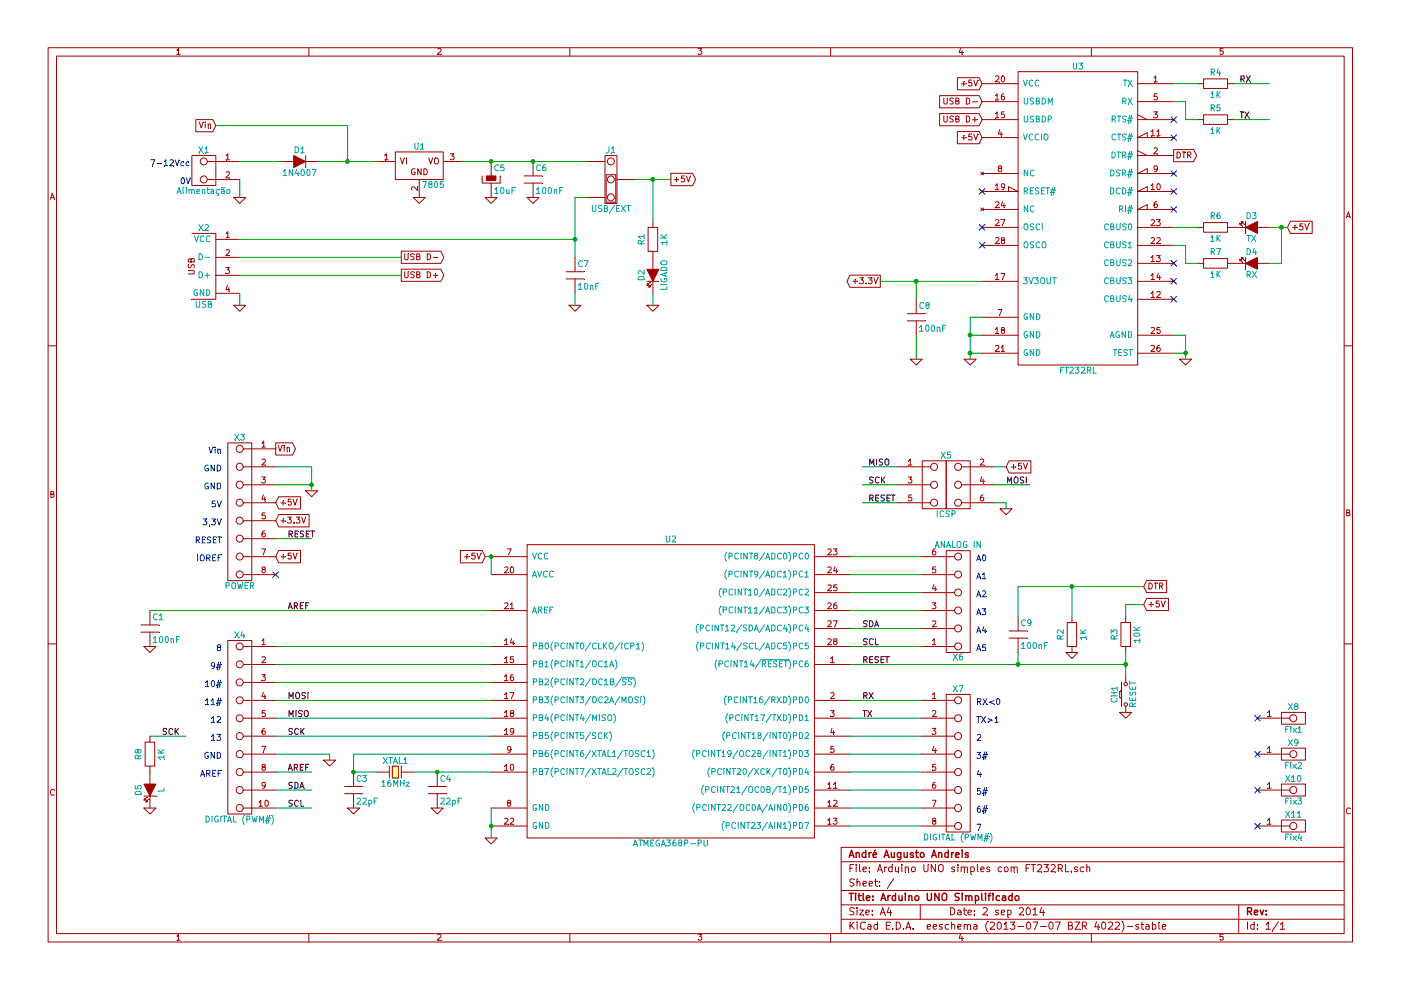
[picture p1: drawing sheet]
EESchema Schematic File Version 2
LIBS:aaa_acionamentos
LIBS:aaa_automacao
LIBS:aaa_componentes
LIBS:aaa_conectores
LIBS:aaa_integrados
LIBS:aaa_opticos
LIBS:aaa_power
LIBS:aaa_predial
LIBS:aaa_reguladores
LIBS:aaa_som
LIBS:power
LIBS:device
LIBS:transistors
LIBS:conn
LIBS:linear
LIBS:regul
LIBS:74xx
LIBS:cmos4000
LIBS:adc-dac
LIBS:memory
LIBS:xilinx
LIBS:special
LIBS:microcontrollers
LIBS:dsp
LIBS:microchip
LIBS:analog_switches
LIBS:motorola
LIBS:texas
LIBS:intel
LIBS:audio
LIBS:interface
LIBS:digital-audio
LIBS:philips
LIBS:display
LIBS:cypress
LIBS:siliconi
LIBS:opto
LIBS:atmel
LIBS:contrib
LIBS:valves
LIBS:Arduino UNO simples com FT232RL-cache
EELAYER 27 0
EELAYER END
$Descr A4 11693 8268
encoding utf-8
Sheet 1 1
Title "Arduino UNO Simplificado"
Date "2 sep 2014"
Rev ""
Comp "André Augusto Andreis"
Comment1 ""
Comment2 ""
Comment3 ""
Comment4 ""
$EndDescr
$Comp
L ATMEGA368P-PU U2
U 1 1
P 5600 5750
F 0 "U2" H 5600 6990 50  0000 C CNN
F 1 "ATMEGA368P-PU" H 5600 4450 50  0000 C CNN
F 2 "" H 5450 5700 30  0000 C CIN
F 3 "" H 5450 5700 60  0000 C CNN
	1    5600 5750
	1    0    0    -1  
$EndComp
$Comp
L GND #PWR01
U 1 1
P 4100 7000
F 0 "#PWR01" H 4100 7000 30  0001 C CNN
F 1 "GND" H 4100 6930 30  0001 C CNN
F 2 "" H 4100 7000 60  0000 C CNN
F 3 "" H 4100 7000 60  0000 C CNN
	1    4100 7000
	1    0    0    -1  
$EndComp
$Comp
L RESISTOR R3
U 1 1
P 9400 5300
F 0 "R3" H 9400 5390 50  0000 C CNN
F 1 "10K" H 9400 5200 50  0000 C CNN
F 2 "~" H 9400 5300 60  0000 C CNN
F 3 "~" H 9400 5300 60  0000 C CNN
	1    9400 5300
	0    -1   -1   0   
$EndComp
$Comp
L CHAVE_TACTIL CH1
U 1 1
P 9400 5800
F 0 "CH1" H 9400 5890 50  0000 C CNN
F 1 "RESET" H 9400 5735 50  0000 C CNN
F 2 "~" H 9400 5800 60  0000 C CNN
F 3 "~" H 9400 5800 60  0000 C CNN
	1    9400 5800
	0    -1   -1   0   
$EndComp
$Comp
L GND #PWR02
U 1 1
P 9400 5950
F 0 "#PWR02" H 9400 5950 30  0001 C CNN
F 1 "GND" H 9400 5880 30  0001 C CNN
F 2 "" H 9400 5950 60  0000 C CNN
F 3 "" H 9400 5950 60  0000 C CNN
	1    9400 5950
	1    0    0    -1  
$EndComp
$Comp
L USB X2
U 1 1
P 1700 2200
F 0 "X2" H 1700 2490 50  0000 C CNN
F 1 "USB" H 1700 1850 50  0000 C CNN
F 2 "~" H 1800 2400 60  0000 C CNN
F 3 "~" H 1800 2400 60  0000 C CNN
	1    1700 2200
	1    0    0    -1  
$EndComp
$Comp
L GND #PWR03
U 1 1
P 2000 2550
F 0 "#PWR03" H 2000 2550 30  0001 C CNN
F 1 "GND" H 2000 2480 30  0001 C CNN
F 2 "" H 2000 2550 60  0000 C CNN
F 3 "" H 2000 2550 60  0000 C CNN
	1    2000 2550
	1    0    0    -1  
$EndComp
$Comp
L 78XX U1
U 1 1
P 3500 1350
F 0 "U1" H 3500 1470 50  0000 C CNN
F 1 "7805" H 3520 1150 50  0000 L CNN
F 2 "~" H 3500 1350 60  0000 C CNN
F 3 "~" H 3500 1350 60  0000 C CNN
	1    3500 1350
	1    0    0    -1  
$EndComp
$Comp
L CAPACITOR_ELETROLITICO C5
U 1 1
P 4100 1500
F 0 "C5" H 4120 1590 50  0000 L CNN
F 1 "10uF" H 4120 1400 50  0000 L CNN
F 2 "~" H 4100 1500 60  0000 C CNN
F 3 "~" H 4100 1500 60  0000 C CNN
	1    4100 1500
	1    0    0    -1  
$EndComp
$Comp
L GND #PWR04
U 1 1
P 3500 1650
F 0 "#PWR04" H 3500 1650 30  0001 C CNN
F 1 "GND" H 3500 1580 30  0001 C CNN
F 2 "" H 3500 1650 60  0000 C CNN
F 3 "" H 3500 1650 60  0000 C CNN
	1    3500 1650
	1    0    0    -1  
$EndComp
$Comp
L GND #PWR05
U 1 1
P 4100 1650
F 0 "#PWR05" H 4100 1650 30  0001 C CNN
F 1 "GND" H 4100 1580 30  0001 C CNN
F 2 "" H 4100 1650 60  0000 C CNN
F 3 "" H 4100 1650 60  0000 C CNN
	1    4100 1650
	1    0    0    -1  
$EndComp
$Comp
L JUMPER_3_PINOS J1
U 1 1
P 5100 1500
F 0 "J1" H 5100 1740 50  0000 C CNN
F 1 "USB/EXT" H 5100 1250 50  0000 C CNN
F 2 "~" H 4800 1250 60  0000 C CNN
F 3 "~" H 4800 1250 60  0000 C CNN
	1    5100 1500
	-1   0    0    -1  
$EndComp
Text GLabel 5600 1500 2    50   Output ~ 0
+5V
Text GLabel 3350 2150 2    50   Output ~ 0
USB D-
Text GLabel 3350 2300 2    50   Output ~ 0
USB D+
Text GLabel 4050 4650 0    50   Input ~ 0
+5V
Text GLabel 9550 5050 2    50   Input ~ 0
+5V
$Comp
L CRISTAL XTAL1
U 1 1
P 3300 6450
F 0 "XTAL1" H 3300 6540 50  0000 C CNN
F 1 "16MHz" H 3300 6350 50  0000 C CNN
F 2 "~" V 3300 6450 60  0000 C CNN
F 3 "~" V 3300 6450 60  0000 C CNN
	1    3300 6450
	1    0    0    -1  
$EndComp
$Comp
L CAPACITOR C3
U 1 1
P 2950 6600
F 0 "C3" H 2970 6690 50  0000 L CNN
F 1 "22pF" H 2970 6500 50  0000 L CNN
F 2 "~" H 2950 6600 60  0000 C CNN
F 3 "~" H 2950 6600 60  0000 C CNN
	1    2950 6600
	1    0    0    -1  
$EndComp
$Comp
L CAPACITOR C4
U 1 1
P 3650 6600
F 0 "C4" H 3670 6690 50  0000 L CNN
F 1 "22pF" H 3670 6500 50  0000 L CNN
F 2 "~" H 3650 6600 60  0000 C CNN
F 3 "~" H 3650 6600 60  0000 C CNN
	1    3650 6600
	1    0    0    -1  
$EndComp
$Comp
L GND #PWR06
U 1 1
P 3650 6750
F 0 "#PWR06" H 3650 6750 30  0001 C CNN
F 1 "GND" H 3650 6680 30  0001 C CNN
F 2 "" H 3650 6750 60  0000 C CNN
F 3 "" H 3650 6750 60  0000 C CNN
	1    3650 6750
	1    0    0    -1  
$EndComp
$Comp
L GND #PWR07
U 1 1
P 2950 6750
F 0 "#PWR07" H 2950 6750 30  0001 C CNN
F 1 "GND" H 2950 6680 30  0001 C CNN
F 2 "" H 2950 6750 60  0000 C CNN
F 3 "" H 2950 6750 60  0000 C CNN
	1    2950 6750
	1    0    0    -1  
$EndComp
$Comp
L CAPACITOR C9
U 1 1
P 8500 5300
F 0 "C9" H 8520 5390 50  0000 L CNN
F 1 "100nF" H 8520 5200 50  0000 L CNN
F 2 "~" H 8500 5300 60  0000 C CNN
F 3 "~" H 8500 5300 60  0000 C CNN
	1    8500 5300
	1    0    0    -1  
$EndComp
Text GLabel 9550 4900 2    50   Input ~ 0
DTR
$Comp
L CONECTOR_2X X1
U 1 1
P 1700 1400
F 0 "X1" H 1700 1540 50  0000 C CNN
F 1 "Alimentação" H 1700 1200 50  0000 C CNN
F 2 "~" H 1400 1050 60  0000 C CNN
F 3 "~" H 1400 1050 60  0000 C CNN
	1    1700 1400
	-1   0    0    -1  
$EndComp
$Comp
L GND #PWR08
U 1 1
P 2750 6350
F 0 "#PWR08" H 2750 6350 30  0001 C CNN
F 1 "GND" H 2750 6280 30  0001 C CNN
F 2 "" H 2750 6350 60  0000 C CNN
F 3 "" H 2750 6350 60  0000 C CNN
	1    2750 6350
	1    0    0    -1  
$EndComp
$Comp
L CAPACITOR C1
U 1 1
P 1250 5250
F 0 "C1" H 1270 5340 50  0000 L CNN
F 1 "100nF" H 1270 5150 50  0000 L CNN
F 2 "~" H 1250 5250 60  0000 C CNN
F 3 "~" H 1250 5250 60  0000 C CNN
	1    1250 5250
	1    0    0    -1  
$EndComp
$Comp
L GND #PWR09
U 1 1
P 1250 5400
F 0 "#PWR09" H 1250 5400 30  0001 C CNN
F 1 "GND" H 1250 5330 30  0001 C CNN
F 2 "" H 1250 5400 60  0000 C CNN
F 3 "" H 1250 5400 60  0000 C CNN
	1    1250 5400
	1    0    0    -1  
$EndComp
Text Label 2400 5100 0    50   ~ 0
AREF
Text Label 2400 6750 0    50   ~ 0
SCL
Text Label 2400 6600 0    50   ~ 0
SDA
Text Label 7200 5400 0    50   ~ 0
SCL
Text Label 7200 5250 0    50   ~ 0
SDA
$Comp
L GND #PWR010
U 1 1
P 8400 4250
F 0 "#PWR010" H 8400 4250 30  0001 C CNN
F 1 "GND" H 8400 4180 30  0001 C CNN
F 2 "" H 8400 4250 60  0000 C CNN
F 3 "" H 8400 4250 60  0000 C CNN
	1    8400 4250
	1    0    0    -1  
$EndComp
Text GLabel 8400 3900 2    50   Input ~ 0
+5V
Text Label 8400 4050 0    50   ~ 0
MOSI
Text Label 7250 4050 0    50   ~ 0
SCK
Text Label 10350 700  0    50   ~ 0
RX
Text Label 7250 4200 0    50   ~ 0
RESET
Text Label 7200 5550 0    50   ~ 0
RESET
Text Label 7200 5850 0    50   ~ 0
RX
Text Label 7200 6000 0    50   ~ 0
TX
$Comp
L RESISTOR R2
U 1 1
P 8950 5300
F 0 "R2" H 8950 5390 50  0000 C CNN
F 1 "1K" H 8950 5200 50  0000 C CNN
F 2 "~" H 8950 5300 60  0000 C CNN
F 3 "~" H 8950 5300 60  0000 C CNN
	1    8950 5300
	0    -1   -1   0   
$EndComp
$Comp
L GND #PWR011
U 1 1
P 8950 5450
F 0 "#PWR011" H 8950 5450 30  0001 C CNN
F 1 "GND" H 8950 5380 30  0001 C CNN
F 2 "" H 8950 5450 60  0000 C CNN
F 3 "" H 8950 5450 60  0000 C CNN
	1    8950 5450
	1    0    0    -1  
$EndComp
NoConn ~ 2300 4800
$Comp
L GND #PWR012
U 1 1
P 2600 4100
F 0 "#PWR012" H 2600 4100 30  0001 C CNN
F 1 "GND" H 2600 4030 30  0001 C CNN
F 2 "" H 2600 4100 60  0000 C CNN
F 3 "" H 2600 4100 60  0000 C CNN
	1    2600 4100
	1    0    0    -1  
$EndComp
Text GLabel 2300 4200 2    50   Input ~ 0
+5V
Text GLabel 2300 4350 2    50   Input ~ 0
+3.3V
Text Label 2400 4500 0    50   ~ 0
RESET
Text GLabel 2300 4650 2    50   Input ~ 0
+5V
Text Label 2400 6150 0    50   ~ 0
SCK
Text Label 2400 6000 0    50   ~ 0
MISO
Text Label 2400 5850 0    50   ~ 0
MOSI
$Comp
L FT232RL U3
U 1 1
P 9000 1800
F 0 "U3" H 9000 3040 50  0000 C CNN
F 1 "FT232RL" H 9000 500 50  0000 C CNN
F 2 "~" H 8850 1750 30  0000 C CIN
F 3 "~" H 8850 1750 60  0000 C CNN
	1    9000 1800
	1    0    0    -1  
$EndComp
$Comp
L GND #PWR013
U 1 1
P 8100 3000
F 0 "#PWR013" H 8100 3000 30  0001 C CNN
F 1 "GND" H 8100 2930 30  0001 C CNN
F 2 "" H 8100 3000 60  0000 C CNN
F 3 "" H 8100 3000 60  0000 C CNN
	1    8100 3000
	1    0    0    -1  
$EndComp
$Comp
L GND #PWR014
U 1 1
P 9900 3000
F 0 "#PWR014" H 9900 3000 30  0001 C CNN
F 1 "GND" H 9900 2930 30  0001 C CNN
F 2 "" H 9900 3000 60  0000 C CNN
F 3 "" H 9900 3000 60  0000 C CNN
	1    9900 3000
	1    0    0    -1  
$EndComp
$Comp
L GND #PWR015
U 1 1
P 2000 1650
F 0 "#PWR015" H 2000 1650 30  0001 C CNN
F 1 "GND" H 2000 1580 30  0001 C CNN
F 2 "" H 2000 1650 60  0000 C CNN
F 3 "" H 2000 1650 60  0000 C CNN
	1    2000 1650
	1    0    0    -1  
$EndComp
$Comp
L DIODO D1
U 1 1
P 2500 1350
F 0 "D1" H 2500 1440 50  0000 C CNN
F 1 "1N4007" H 2500 1250 50  0000 C CNN
F 2 "~" H 2500 1350 60  0000 C CNN
F 3 "~" H 2500 1350 60  0000 C CNN
	1    2500 1350
	1    0    0    -1  
$EndComp
Text GLabel 2300 3750 2    50   Output ~ 0
Vin
$Comp
L CAPACITOR C6
U 1 1
P 4450 1500
F 0 "C6" H 4470 1590 50  0000 L CNN
F 1 "100nF" H 4470 1400 50  0000 L CNN
F 2 "~" H 4450 1500 60  0000 C CNN
F 3 "~" H 4450 1500 60  0000 C CNN
	1    4450 1500
	1    0    0    -1  
$EndComp
$Comp
L GND #PWR016
U 1 1
P 4450 1650
F 0 "#PWR016" H 4450 1650 30  0001 C CNN
F 1 "GND" H 4450 1580 30  0001 C CNN
F 2 "" H 4450 1650 60  0000 C CNN
F 3 "" H 4450 1650 60  0000 C CNN
	1    4450 1650
	1    0    0    -1  
$EndComp
$Comp
L CAPACITOR C8
U 1 1
P 7650 2650
F 0 "C8" H 7670 2740 50  0000 L CNN
F 1 "100nF" H 7670 2550 50  0000 L CNN
F 2 "~" H 7650 2650 60  0000 C CNN
F 3 "~" H 7650 2650 60  0000 C CNN
	1    7650 2650
	1    0    0    -1  
$EndComp
$Comp
L GND #PWR017
U 1 1
P 7650 3000
F 0 "#PWR017" H 7650 3000 30  0001 C CNN
F 1 "GND" H 7650 2930 30  0001 C CNN
F 2 "" H 7650 3000 60  0000 C CNN
F 3 "" H 7650 3000 60  0000 C CNN
	1    7650 3000
	1    0    0    -1  
$EndComp
Text GLabel 7350 2350 0    50   Output ~ 0
+3.3V
Text GLabel 1800 1050 0    50   Input ~ 0
Vin
Text GLabel 8200 850  0    50   Input ~ 0
USB D-
Text GLabel 8200 1000 0    50   Input ~ 0
USB D+
Wire Wire Line
	4100 6750 4100 7000
Connection ~ 4100 6900
Wire Wire Line
	9400 5450 9400 5650
Connection ~ 9400 5550
Wire Wire Line
	3350 2300 2000 2300
Wire Wire Line
	2000 2150 3350 2150
Wire Wire Line
	2000 2450 2000 2550
Wire Wire Line
	3850 1350 4900 1350
Wire Wire Line
	4900 1650 4800 1650
Wire Wire Line
	4800 1650 4800 2150
Wire Wire Line
	2650 1350 3150 1350
Connection ~ 2900 1350
Connection ~ 4100 1350
Wire Wire Line
	5300 1500 5600 1500
Wire Wire Line
	9400 5150 9400 5050
Wire Wire Line
	9400 5050 9550 5050
Wire Wire Line
	4100 4650 4100 4800
Wire Wire Line
	4050 4650 4100 4650
Connection ~ 4100 4650
Wire Wire Line
	2950 6300 4100 6300
Wire Wire Line
	2950 6300 2950 6450
Wire Wire Line
	2950 6450 3150 6450
Wire Wire Line
	3450 6450 4100 6450
Connection ~ 3650 6450
Connection ~ 2950 6450
Connection ~ 8500 5550
Wire Wire Line
	8500 4900 9550 4900
Wire Wire Line
	8500 4900 8500 5150
Wire Wire Line
	8500 5450 8500 5550
Wire Wire Line
	4100 5100 1250 5100
Wire Wire Line
	2300 6300 2750 6300
Wire Wire Line
	2750 6300 2750 6350
Wire Wire Line
	7100 4650 7700 4650
Wire Wire Line
	7100 4800 7700 4800
Wire Wire Line
	7100 4950 7700 4950
Wire Wire Line
	7100 5100 7700 5100
Wire Wire Line
	7100 5250 7700 5250
Wire Wire Line
	7100 5400 7700 5400
Wire Wire Line
	7100 5850 7700 5850
Wire Wire Line
	7100 6000 7700 6000
Wire Wire Line
	7100 6150 7700 6150
Wire Wire Line
	7100 6300 7700 6300
Wire Wire Line
	7100 6450 7700 6450
Wire Wire Line
	7100 6600 7700 6600
Wire Wire Line
	7100 6750 7700 6750
Wire Wire Line
	7100 6900 7700 6900
Wire Wire Line
	2300 5550 4100 5550
Wire Wire Line
	2300 5700 4100 5700
Wire Wire Line
	2300 5850 4100 5850
Wire Wire Line
	2300 6000 4100 6000
Wire Wire Line
	2300 6150 4100 6150
Wire Wire Line
	2300 5400 4100 5400
Wire Wire Line
	2300 6750 2600 6750
Wire Wire Line
	2300 6600 2600 6600
Wire Wire Line
	8400 3900 8300 3900
Wire Wire Line
	8300 4200 8400 4200
Wire Wire Line
	8400 4200 8400 4250
Wire Wire Line
	8300 4050 8600 4050
Wire Wire Line
	7200 4050 7500 4050
Wire Wire Line
	10300 700  10600 700 
Wire Wire Line
	7200 4200 7500 4200
Wire Wire Line
	7100 5550 9400 5550
Wire Wire Line
	8950 5150 8950 4900
Connection ~ 8950 4900
Wire Wire Line
	2300 4050 2600 4050
Wire Wire Line
	2600 3900 2600 4100
Wire Wire Line
	2300 3900 2600 3900
Connection ~ 2600 4050
Wire Wire Line
	2300 4500 2600 4500
Wire Wire Line
	2000 2000 4800 2000
Wire Wire Line
	8200 2650 8100 2650
Wire Wire Line
	8100 2650 8100 3000
Wire Wire Line
	8200 2800 8100 2800
Connection ~ 8100 2800
Wire Wire Line
	8200 2950 8100 2950
Connection ~ 8100 2950
Wire Wire Line
	9800 2800 9900 2800
Wire Wire Line
	9900 2800 9900 3000
Wire Wire Line
	9800 2950 9900 2950
Connection ~ 9900 2950
Wire Wire Line
	2000 1500 2000 1650
Wire Wire Line
	2000 1350 2350 1350
Wire Wire Line
	7350 2350 8200 2350
Wire Wire Line
	7650 2350 7650 2500
Wire Wire Line
	7650 2800 7650 3000
Connection ~ 7650 2350
Wire Wire Line
	2900 1350 2900 1050
Wire Wire Line
	2900 1050 1800 1050
$Comp
L CAPACITOR C7
U 1 1
P 4800 2300
F 0 "C7" H 4820 2390 50  0000 L CNN
F 1 "10nF" H 4820 2200 50  0000 L CNN
F 2 "~" H 4800 2300 60  0000 C CNN
F 3 "~" H 4800 2300 60  0000 C CNN
	1    4800 2300
	1    0    0    -1  
$EndComp
$Comp
L GND #PWR018
U 1 1
P 4800 2550
F 0 "#PWR018" H 4800 2550 30  0001 C CNN
F 1 "GND" H 4800 2480 30  0001 C CNN
F 2 "" H 4800 2550 60  0000 C CNN
F 3 "" H 4800 2550 60  0000 C CNN
	1    4800 2550
	1    0    0    -1  
$EndComp
Connection ~ 4800 2000
Wire Wire Line
	4800 2450 4800 2550
Text GLabel 9800 1300 2    50   Output ~ 0
DTR
Text Label 10350 1000 0    50   ~ 0
TX
Wire Wire Line
	10300 1000 10600 1000
$Comp
L RESISTOR R4
U 1 1
P 10150 700
F 0 "R4" H 10150 790 50  0000 C CNN
F 1 "1K" H 10150 600 50  0000 C CNN
F 2 "~" H 10150 700 60  0000 C CNN
F 3 "~" H 10150 700 60  0000 C CNN
	1    10150 700 
	1    0    0    -1  
$EndComp
$Comp
L RESISTOR R5
U 1 1
P 10150 1000
F 0 "R5" H 10150 1090 50  0000 C CNN
F 1 "1K" H 10150 900 50  0000 C CNN
F 2 "~" H 10150 1000 60  0000 C CNN
F 3 "~" H 10150 1000 60  0000 C CNN
	1    10150 1000
	1    0    0    -1  
$EndComp
Wire Wire Line
	9800 700  10000 700 
Wire Wire Line
	9800 850  9900 850 
Wire Wire Line
	9900 850  9900 1000
Wire Wire Line
	9900 1000 10000 1000
$Comp
L LED D2
U 1 1
P 5450 2300
F 0 "D2" H 5450 2390 50  0000 C CNN
F 1 "LIGADO" H 5450 2200 50  0000 C CNN
F 2 "~" H 5450 2300 60  0000 C CNN
F 3 "~" H 5450 2300 60  0000 C CNN
	1    5450 2300
	0    -1   1    0   
$EndComp
$Comp
L GND #PWR019
U 1 1
P 5450 2550
F 0 "#PWR019" H 5450 2550 30  0001 C CNN
F 1 "GND" H 5450 2480 30  0001 C CNN
F 2 "" H 5450 2550 60  0000 C CNN
F 3 "" H 5450 2550 60  0000 C CNN
	1    5450 2550
	1    0    0    -1  
$EndComp
Wire Wire Line
	5450 2450 5450 2550
$Comp
L RESISTOR R1
U 1 1
P 5450 2000
F 0 "R1" H 5450 2090 50  0000 C CNN
F 1 "1K" H 5450 1900 50  0000 C CNN
F 2 "~" H 5450 2000 60  0000 C CNN
F 3 "~" H 5450 2000 60  0000 C CNN
	1    5450 2000
	0    -1   -1   0   
$EndComp
Wire Wire Line
	5450 1850 5450 1500
Connection ~ 5450 1500
$Comp
L RESISTOR R6
U 1 1
P 10150 1900
F 0 "R6" H 10150 1990 50  0000 C CNN
F 1 "1K" H 10150 1800 50  0000 C CNN
F 2 "~" H 10150 1900 60  0000 C CNN
F 3 "~" H 10150 1900 60  0000 C CNN
	1    10150 1900
	1    0    0    -1  
$EndComp
$Comp
L LED D3
U 1 1
P 10450 1900
F 0 "D3" H 10450 1990 50  0000 C CNN
F 1 "TX" H 10450 1800 50  0000 C CNN
F 2 "~" H 10450 1900 60  0000 C CNN
F 3 "~" H 10450 1900 60  0000 C CNN
	1    10450 1900
	-1   0    0    -1  
$EndComp
$Comp
L RESISTOR R7
U 1 1
P 10150 2200
F 0 "R7" H 10150 2290 50  0000 C CNN
F 1 "1K" H 10150 2100 50  0000 C CNN
F 2 "~" H 10150 2200 60  0000 C CNN
F 3 "~" H 10150 2200 60  0000 C CNN
	1    10150 2200
	1    0    0    -1  
$EndComp
$Comp
L LED D4
U 1 1
P 10450 2200
F 0 "D4" H 10450 2290 50  0000 C CNN
F 1 "RX" H 10450 2100 50  0000 C CNN
F 2 "~" H 10450 2200 60  0000 C CNN
F 3 "~" H 10450 2200 60  0000 C CNN
	1    10450 2200
	-1   0    0    -1  
$EndComp
Wire Wire Line
	10000 1900 9800 1900
Wire Wire Line
	9800 2050 9900 2050
Wire Wire Line
	9900 2050 9900 2200
Wire Wire Line
	9900 2200 10000 2200
Text GLabel 10750 1900 2    50   Input ~ 0
+5V
Wire Wire Line
	10600 1900 10750 1900
Wire Wire Line
	10600 2200 10700 2200
Wire Wire Line
	10700 2200 10700 1900
Connection ~ 10700 1900
Text GLabel 8200 700  0    50   Input ~ 0
+5V
Text GLabel 8200 1150 0    50   Input ~ 0
+5V
NoConn ~ 8200 1600
NoConn ~ 8200 1900
NoConn ~ 8200 2050
NoConn ~ 9800 1000
NoConn ~ 9800 1150
NoConn ~ 9800 1450
NoConn ~ 9800 1600
NoConn ~ 9800 1750
NoConn ~ 9800 2200
NoConn ~ 9800 2350
NoConn ~ 9800 2500
Connection ~ 4450 1350
Text Label 7250 3900 0    50   ~ 0
MISO
Wire Wire Line
	7200 3900 7500 3900
$Comp
L CONECTOR_1X X8
U 1 1
P 10800 6000
F 0 "X8" H 10800 6090 50  0000 C CNN
F 1 "Fix1" H 10800 5900 50  0000 C CNN
F 2 "~" H 10500 5600 60  0000 C CNN
F 3 "~" H 10500 5600 60  0000 C CNN
	1    10800 6000
	1    0    0    -1  
$EndComp
$Comp
L CONECTOR_1X X9
U 1 1
P 10800 6300
F 0 "X9" H 10800 6390 50  0000 C CNN
F 1 "Fix2" H 10800 6200 50  0000 C CNN
F 2 "~" H 10500 5900 60  0000 C CNN
F 3 "~" H 10500 5900 60  0000 C CNN
	1    10800 6300
	1    0    0    -1  
$EndComp
$Comp
L CONECTOR_1X X10
U 1 1
P 10800 6600
F 0 "X10" H 10800 6690 50  0000 C CNN
F 1 "Fix3" H 10800 6500 50  0000 C CNN
F 2 "~" H 10500 6200 60  0000 C CNN
F 3 "~" H 10500 6200 60  0000 C CNN
	1    10800 6600
	1    0    0    -1  
$EndComp
$Comp
L CONECTOR_1X X11
U 1 1
P 10800 6900
F 0 "X11" H 10800 6990 50  0000 C CNN
F 1 "Fix4" H 10800 6800 50  0000 C CNN
F 2 "~" H 10500 6500 60  0000 C CNN
F 3 "~" H 10500 6500 60  0000 C CNN
	1    10800 6900
	1    0    0    -1  
$EndComp
NoConn ~ 10500 6000
NoConn ~ 10500 6300
NoConn ~ 10500 6600
NoConn ~ 10500 6900
$Comp
L CONECTOR_3X2 X5
U 1 1
P 7900 4050
F 0 "X5" H 7900 4290 50  0000 C CNN
F 1 "ICSP" H 7900 3800 50  0000 C CNN
F 2 "~" H 7550 3800 60  0000 C CNN
F 3 "~" H 7550 3800 60  0000 C CNN
	1    7900 4050
	1    0    0    -1  
$EndComp
Text Notes 1250 1400 0    50   ~ 0
7-12Vcc
Text Notes 1500 1550 0    50   ~ 0
0V
$Comp
L CONECTOR_8X X3
U 1 1
P 2000 4250
F 0 "X3" H 2000 4840 50  0000 C CNN
F 1 "POWER" H 2000 3600 50  0000 C CNN
F 2 "~" H 1700 4350 60  0000 C CNN
F 3 "~" H 1700 4350 60  0000 C CNN
	1    2000 4250
	-1   0    0    -1  
$EndComp
$Comp
L CONECTOR_8X X7
U 1 1
P 8000 6350
F 0 "X7" H 8000 6940 50  0000 C CNN
F 1 "DIGITAL (PWM#)" H 8000 5700 50  0000 C CNN
F 2 "~" H 7700 6450 60  0000 C CNN
F 3 "~" H 7700 6450 60  0000 C CNN
	1    8000 6350
	1    0    0    -1  
$EndComp
$Comp
L CONECTOR_6X X6
U 1 1
P 8000 5050
F 0 "X6" H 8000 5490 50  0000 C CNN
F 1 "ANALOG IN" H 8000 4550 50  0000 C CNN
F 2 "~" H 7700 5000 60  0000 C CNN
F 3 "~" H 7700 5000 60  0000 C CNN
	1    8000 5050
	1    0    0    1   
$EndComp
$Comp
L CONECTOR_10X X4
U 1 1
P 2000 6050
F 0 "X4" H 2000 6790 50  0000 C CNN
F 1 "DIGITAL (PWM#)" H 2000 5250 50  0000 C CNN
F 2 "~" H 1700 6300 60  0000 C CNN
F 3 "~" H 1700 6300 60  0000 C CNN
	1    2000 6050
	-1   0    0    -1  
$EndComp
Text Notes 1850 5450 2    50   ~ 0
8
Text Notes 1850 5600 2    50   ~ 0
9#
Text Notes 1850 5750 2    50   ~ 0
10#
Text Notes 1850 5900 2    50   ~ 0
11#
Text Notes 1850 6050 2    50   ~ 0
12
Text Notes 1850 6200 2    50   ~ 0
13
Text Notes 1850 6350 2    50   ~ 0
GND
Text Notes 1850 6500 2    50   ~ 0
AREF
Wire Wire Line
	2300 6450 2600 6450
Text Label 2400 6450 0    50   ~ 0
AREF
Text Notes 1850 3800 2    50   ~ 0
Vin
Text Notes 1850 3950 2    50   ~ 0
GND
Text Notes 1850 4100 2    50   ~ 0
GND
Text Notes 1850 4250 2    50   ~ 0
5V
Text Notes 1850 4400 2    50   ~ 0
3,3V
Text Notes 1850 4550 2    50   ~ 0
RESET
Text Notes 1850 4700 2    50   ~ 0
IOREF
Text Notes 8150 5900 0    50   ~ 0
RX<0
Text Notes 8150 6050 0    50   ~ 0
TX>1
Text Notes 8150 6200 0    50   ~ 0
2
Text Notes 8150 6350 0    50   ~ 0
3#
Text Notes 8150 6500 0    50   ~ 0
4
Text Notes 8150 6650 0    50   ~ 0
5#
Text Notes 8150 6800 0    50   ~ 0
6#
Text Notes 8150 6950 0    50   ~ 0
7
Text Notes 8150 5450 0    50   ~ 0
A5
Text Notes 8150 5300 0    50   ~ 0
A4
Text Notes 8150 5150 0    50   ~ 0
A3
Text Notes 8150 5000 0    50   ~ 0
A2
Text Notes 8150 4850 0    50   ~ 0
A1
Text Notes 8150 4700 0    50   ~ 0
A0
Wire Wire Line
	1250 6150 1550 6150
Text Label 1350 6150 0    50   ~ 0
SCK
$Comp
L LED D5
U 1 1
P 1250 6600
F 0 "D5" H 1250 6690 50  0000 C CNN
F 1 "L" H 1250 6500 50  0000 C CNN
F 2 "~" H 1250 6600 60  0000 C CNN
F 3 "~" H 1250 6600 60  0000 C CNN
	1    1250 6600
	0    -1   1    0   
$EndComp
$Comp
L GND #PWR020
U 1 1
P 1250 6750
F 0 "#PWR020" H 1250 6750 30  0001 C CNN
F 1 "GND" H 1250 6680 30  0001 C CNN
F 2 "" H 1250 6750 60  0000 C CNN
F 3 "" H 1250 6750 60  0000 C CNN
	1    1250 6750
	1    0    0    -1  
$EndComp
$Comp
L RESISTOR R8
U 1 1
P 1250 6300
F 0 "R8" H 1250 6390 50  0000 C CNN
F 1 "1K" H 1250 6200 50  0000 C CNN
F 2 "~" H 1250 6300 60  0000 C CNN
F 3 "~" H 1250 6300 60  0000 C CNN
	1    1250 6300
	0    -1   -1   0   
$EndComp
$EndSCHEMATC
